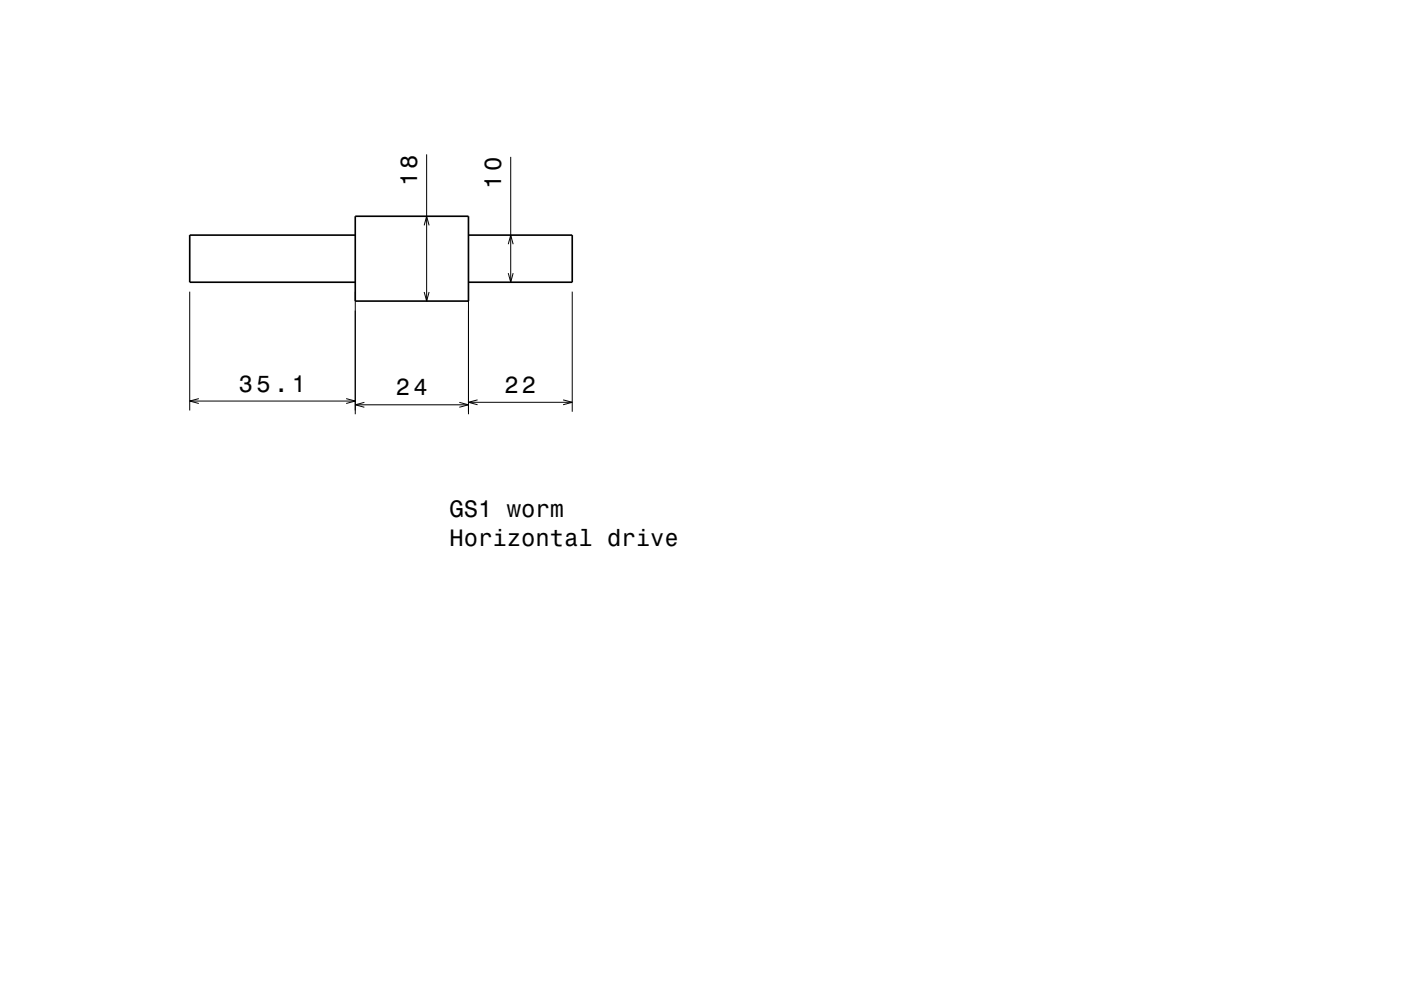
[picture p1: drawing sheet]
<svg xmlns="http://www.w3.org/2000/svg" width="297mm" height="210mm" viewBox="0 0 297 210" stroke-linecap="round" stroke-linejoin="round" font-family="sans-serif">
<g fill="none" stroke="#000" stroke-width=".21">
<path d="M90.5 32.7v31.2M108.3 33.3v26.6M89.9 47.8l.6-1.9 .5 1.9M107.8 51.8l.5-1.9 .5 1.9M107.8 58l.5 1.9 .5-1.9M40.2 61.9v25.2M75.3 61.9v26M89.9 62l.6 1.9 .5-1.9M99.3 61.9v26M121.3 61.9v25.5M40.2 85.1h35.1M42.2 84.6l-2 .5 2 .5"/>
<path d="M73.4 84.6l1.9 .5-1.9 .5M75.3 85.9h24M77.3 85.4l-2 .5 2 .5M97.4 85.4l1.9 .5-1.9 .5M99.3 85.4h22M101.3 84.8l-2 .6 2 .5M119.4 84.8l1.9 .6-1.9 .5"/>
</g>
<path d="M75.3 49.9h-35.1v10h35.1M75.3 45.9h24v18h-24zM99.3 49.9h22v10h-22" fill="none" stroke="#000" stroke-width=".35"/>
<g font-size="5">
<text x="88.5" y="39.5" transform="rotate(-90 88.5 39.5)">18</text>
<text x="106.3" y="40.1" transform="rotate(-90 106.3 40.1)">10</text>
<text x="50.7" y="83.1">35.1</text>
<text x="83.9" y="83.9">24</text>
<text x="106.9" y="83.4">22</text>
<text x="95.3" y="109.7">GS1 worm</text>
<text x="95.3" y="115.8">Horizontal drive</text>
</g>
</svg>
